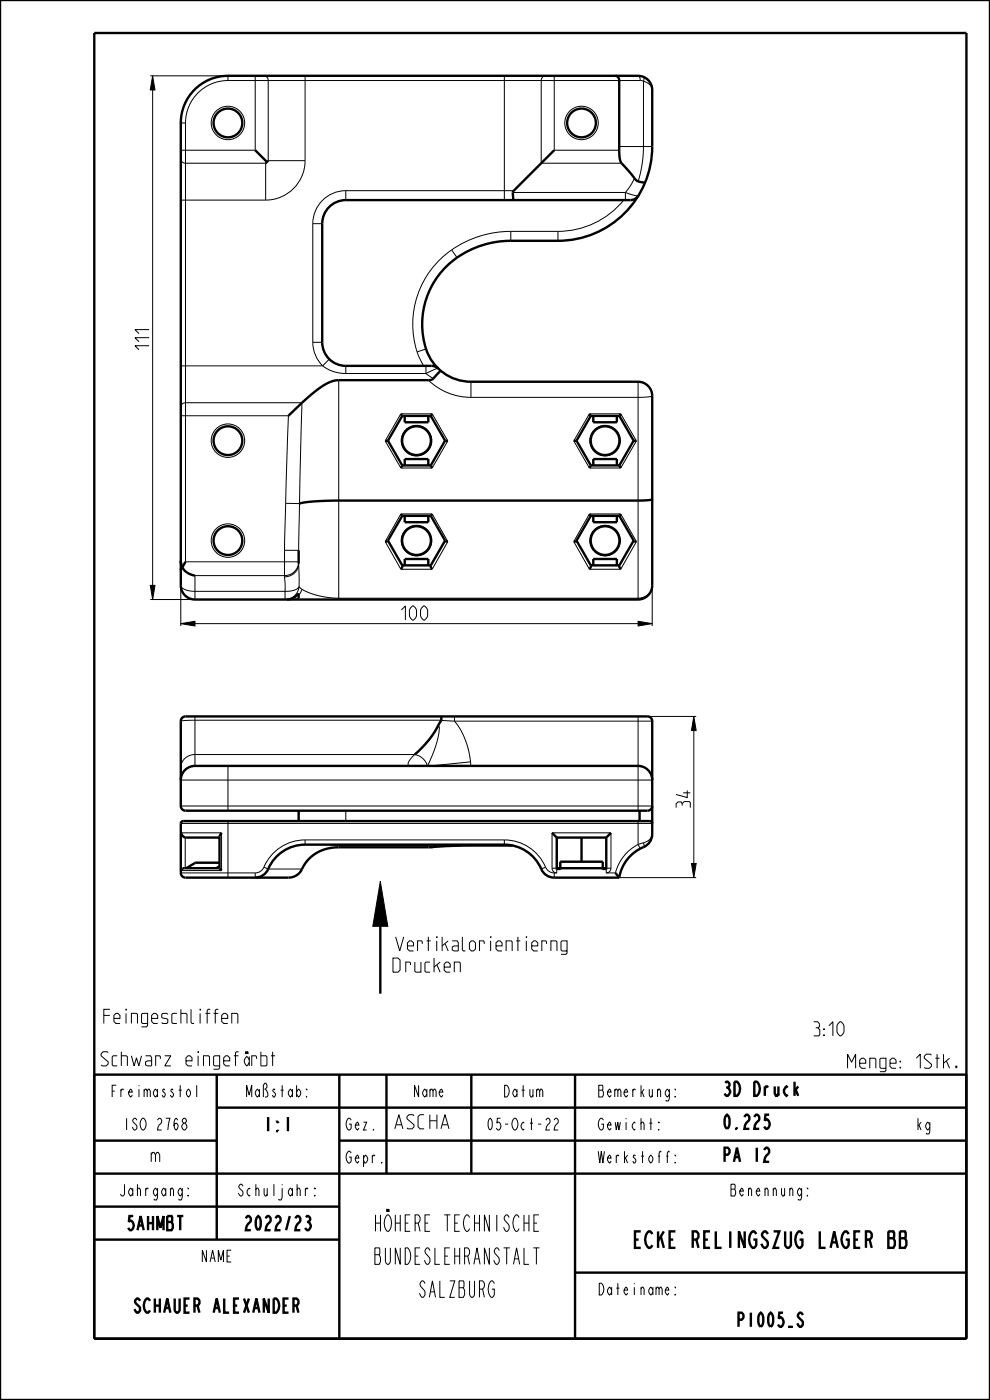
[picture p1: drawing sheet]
<svg xmlns="http://www.w3.org/2000/svg" width="210mm" height="297mm" viewBox="0 0 210 297" stroke-linecap="round" stroke-linejoin="round" font-family="sans-serif">
<path d="M32.4 16.1l.5 3h-1zM31.9 124.2h1l-.5 3zM38.4 132.3l3-.5v1zM135.4 131.8l3 .5-3 .5zM147.2 152l.5 3h-1zM80.7 187l1.6 9.5h-3.2zM146.7 183.2h1l-.5 3z" fill="#000"/>
<g fill="none" stroke="#000" stroke-width=".21">
<path d="M31.9 16.1h16.5M32.4 16.1l.5 3h-1zM32.4 19.1v105.1M31.9 124.2h1l-.5 3zM31.9 127.2h30.1M38.4 132.3l3-.5v1zM38.4 120.9v11.9M41.4 132.3h94M135.4 131.8l3 .5-3 .5zM138.4 124.2v8.6M135.4 152h12.3M147.2 152l.5 3h-1z"/>
<path d="M147.2 155v28.2M80.7 187l1.6 9.5h-3.2zM131.4 186.2h16.3M146.7 183.2h1l-.5 3z"/>
</g>
<g fill="none" stroke="#000" stroke-width=".51">
<path d="M0 0h210v297h-210zM20 7h185v277h-185zM123.4 177.7v5.1M80.7 196.5v14.3M118.1 184.2h.8M127.9 184.2h.7M20 228h185v56M46 235h159M46 228v35M72 228v56M82 228v21M100 228v21"/>
<path d="M122 228v56M20 242h26M20 249h185M20 256h52M72 242h133M20 263h52M122 270h83"/>
</g>
<!-- layer: A_RUNDUNGEN -->
<g fill="none" stroke="#000" stroke-width=".51">
<path d="M40.9 19.4a10 10 0 0 1 7.5-3.3h87a3 3 0 0 1 3 3v12a20 20 0 0 1-20 20h-10a18.8 18.8 0 0 0-17.7 11.5 16.6 16.6 0 0 0 .5 13.4 10 10 0 0 0 8.7 5h35.5a3 3 0 0 1 3 3v40.2a3 3 0 0 1-3 3h-94a3 3 0 0 1-3-3v-98.1a10 10 0 0 1 2.5-6.7zM130.5 16.1l.6 .2 .3 .8v14.8a3.9 3.9 0 0 0 1.4 3.8l1.8 2.1a2.32 2.32 0 0 0 2.3 .8M54.1 31.9l2.5 2.4M56.6 34.3l-.2 .3M56.9 34.1l-.3 .2M117.6 31.9l-8.6 8.6a1.03 1.03 0 0 0-.2 1.1l.2 .9M135.4 41.5a2 2 0 0 1-1.7 1h-60.3a5 5 0 0 0-5 5v25.1a5 5 0 0 0 5 5h18.2l.7 .2 .7 .4M93.5 78.7l-.6 .6a2.6 2.6 0 0 1-1.7 1.3h-19.3a8.2 8.2 0 0 0-5.1 2.4l-2.7 2.4M64.1 85.4l-2.9 2.8M64.1 85.4h.1M82.3 93.5h-.6M82.3 93.5l3 5.2"/>
<path d="M85 87.8l.3 .4M85.3 88.2h6.1M85.3 98.7h6.1M85.3 88.2l-3 5.3M85.3 98.7l-.3 .6M85.9 98.7v-1.3h5v1.3M85.9 88.2v1.4h5v-1.4M91.4 98.7l.3 .6M91.4 88.2l3 5.3M91.7 87.8l-.3 .4M94.4 93.5l-3 5.2M94.4 93.5h.6"/>
<path d="M122.3 93.5h-.6M122.3 93.5l3 5.2M125 87.8l.3 .4M125.3 88.2h6.1M125.3 98.7h6.1M125.3 88.2l-3 5.3M125.3 98.7l-.3 .6M125.9 98.7v-1.3h5v1.3M125.9 88.2v1.4h5v-1.4M131.4 98.7l.3 .6M131.4 88.2l3 5.3M131.7 87.8l-.3 .4"/>
<path d="M134.4 93.5l-3 5.2M134.4 93.5h.6M38.4 119v.1M38.4 119.1l.1 .8M38.5 119.9v.1M38.5 120l.2 .4M39.4 119.2l-.7 1.2M63.4 116.7v2.9M82.3 114.7l3 5.3M85 109l.3 .4M85.3 109.4h6.1M85.3 109.4l-3 5.3-.6 .2"/>
<path d="M85.3 119.9h6.1M85.3 120l-.3 .8M85.9 119.9v-1.3h5v1.3M85.9 109.4v1.4h5v-1.4M91.4 120l.3 .8M91.4 109.4l3 5.3 .6 .2M91.7 109l-.3 .4M94.4 114.7l-3 5.3M122.3 114.7l-.6 .2M122.3 114.7l3 5.3-.3 .8M125 109l.3 .4M125.3 119.9h6.1"/>
<path d="M125.3 109.4l-3 5.3M125.9 119.9v-1.3h5v1.3M125.9 109.4v1.4h5v-1.4M131.4 120l.3 .8M131.4 109.4l3 5.3M131.7 109l-.3 .4h-6.1M134.4 114.7l-3 5.3M134.4 114.7l.6 .2M138.4 105.9l-.9 .2-1.9 .1h-63.7a36.2 36.2 0 0 0-8.4 .6M38.6 120.3l-.2 .6M38.7 120.4a3.6 3.6 0 0 0 2.7 1.7M63.4 125.9a3.1 3.1 0 0 1-2.6 1.3"/>
<path d="M63.4 125.9v1M93.6 152v.8a23.2 23.2 0 0 1-5.6 7.3M38.4 165.5a3 3 0 0 1 3-3h94a3 3 0 0 1 3 3M38.4 176.7l.4 .7 .6 .3h7.2M47 176.7l-.4 .8v6.7M63.4 172v2.2M92.5 179.2l-.5 .4-.6 .1M108.7 179.4h-10.6l-6.7 .3M117.1 176.7l1 1M118.1 177.7h10.5M118.1 177.7v6.7M128.6 177.7v6.7"/>
<path d="M129.6 176.7l-1 1M135.7 172v2.2M138.4 174.7l-.3-.4-.2-.1h-99l-.3 .1-.2 .4v10.5a1 1 0 0 0 1 1h21.8a3.4 3.4 0 0 0 3.2-2.4 8.2 8.2 0 0 1 7.5-4.1h19.5M138.4 171a1 1 0 0 1-1 1h-98a1 1 0 0 1-1-1v-18a1 1 0 0 1 1-1h98a1 1 0 0 1 1 1v23.9a3.3 3.3 0 0 1-2.7 3.2 8.5 8.5 0 0 0-4.3 6.1M46.6 183h-5.1l-2 1.2M46.6 183.8l-.7 .4M46.6 184.2l.4 .5M46.6 184.2h-7.6l-.4 .1-.2 .4M54.1 186.2a3 3 0 0 0 2.8-1.8 8.5 8.5 0 0 1 7.8-5.2h42.3a8.7 8.7 0 0 1 8.1 5.7 3 3 0 0 0 2.5 1.3h13.8M118.1 184.3h.8M118.9 184.2h9M118.9 184.4v-1.6h9v1.6"/>
<path d="M127.9 184.3h.7M130.5 185.2l.9 1"/>
<circle cx="48.4" cy="26.1" r="3.1"/>
<circle cx="123.4" cy="26.1" r="3.1"/>
<circle cx="48.4" cy="93.5" r="3.1"/>
<circle cx="88.4" cy="93.5" r="3.1"/>
<circle cx="128.4" cy="93.5" r="3.1"/>
<circle cx="48.4" cy="114.7" r="3.1"/>
<circle cx="88.4" cy="114.7" r="3.1"/>
<circle cx="128.4" cy="114.7" r="3.1"/>
</g>
<g fill="none" stroke="#000" stroke-width=".21">
<path d="M48.4 17.1a9 9 0 0 0-9 9M48.4 16.1v1M48.4 17.1h87.4M54.1 16.1v15.8h-15.7M56 16.1l.6 .2 .3 .7v17.1h7.8M64.7 16.1v18M107 16.1v26.4M115.7 16.1l-.6 .2-.3 .7v17.6h17.1M117.6 16.1v15.8h13.8M135.4 16.1l.3 .3 .1 .7M135.8 17.1l.7 .1M136.5 16.3l.1 .3-.1 .6"/>
<path d="M136.5 17.2a2.16 2.16 0 0 1 1.9 1.9M136.5 17.2l-.1 15.4-.3 3-.7 2.9M38.4 33.7l.2 .6 .7 .3h17.1v7.9M38.4 26.1h1M39.4 26.1v93.1h24a2.96 2.96 0 0 1-3 2.9h-19v5.1M64.7 34.1a8.4 8.4 0 0 1-8.3 8.4M131.4 31.1h7M134.6 37.8l-.8 1.5-1.1 1.5M38.4 42.5h18M66.4 47.5v25.1M66.4 47.5h2M73.4 40.5a7 7 0 0 0-7 7"/>
<path d="M73.4 40.5v2M73.4 40.5h35.6M95.8 53a19.2 19.2 0 0 0-7.3 21.7M95.8 53l1.1 1.7M108.4 49.1a22 22 0 0 0-12.6 3.9M108.4 49.1v2M108.4 49.1h10M108.8 40.8h23.9M118.4 49.1v2M132.3 42.5a18 18 0 0 1-13.9 6.6M132.7 40.8l1.8 .6 .9 .1M132.7 40.8v1.7"/>
<path d="M38.4 77.6h30.1M66.4 72.6a7 7 0 0 0 2.1 5M66.4 72.6h2M68.5 77.6a7.9 7.9 0 0 0 4.9 1.6M69.9 76.2l-1.4 1.4M73.4 77.6v1.6M73.4 79.2h17M88.5 74.7l.6 1.5 .8 1.4M90.4 77.6v1.6M90.4 79.2l1.5 1.1M90.4 74l-1.9 .7M93 78.2l-.9 .2-1.7 .8"/>
<path d="M38.4 86.4l.2-.7 .8-.3h24.7l-.6 21.4M38.4 88.2h22.8l-.6 18.6M71.9 80.6v46.6M85 87.8h6.7l3.3 5.7-3.3 5.8h-6.7l-3.3-5.8zM85.9 97.4h5M85.9 89.6h5M90.9 80.6a13 13 0 0 0 9 3.7M99.9 81v3.3M125 87.8h6.7l3.3 5.7-3.3 5.8h-6.7l-3.3-5.8zM125.9 97.4h5M125.9 89.6h5M135.4 81v46.2"/>
<path d="M138.4 84l-.9 .2-1.9 .1h-35.7M60.4 116.7v5.7M60.6 106.8l-.2 9.9M60.6 106.8h2.9M63.5 106.8l-.1 9.9h-3M85 109h6.7l3.3 5.9-3.3 5.9h-6.7l-3.3-5.9zM85.9 118.6h5M85.9 110.8h5M125 109h6.7l3.3 5.9-3.3 5.9h-6.7l-3.3-5.9zM125.1 114.7a3.3 3.3 0 0 1 4.7-2.9 3.3 3.3 0 0 1 .5 5.5 3.3 3.3 0 0 1-5.1-2l-.1-.6M125.9 118.6h5M125.9 110.8h5"/>
<path d="M38.4 124.2a2.48 2.48 0 0 0 2.5 1.2h19.6M60.4 122.4a2.9 2.9 0 0 0 3-2.8v4.8M60.4 122.4l.1 3M63.4 126.9l-1.4 .3v-.3M63.4 125.9l-1.2 1-1.4 .3M63.4 124.4l.6 .6M63.4 124.4a2.99 2.99 0 0 1-2.9 2.8v-1.8M63.4 124.4a3.2 3.2 0 0 1-2.9 1M64 125l-.6 1.3M138.4 124.2a2.87 2.87 0 0 1-3 2.7h-63.5a15.8 15.8 0 0 1-7.9-1.9M41.4 152v10.5M93.6 152.8l2.8 .2"/>
<path d="M93.6 152.8h-52.2l-3 .2M96.4 152v1M96.4 153a15.9 15.9 0 0 1 3.4 8.6M135.4 152v20M138.4 153h-42M38.4 174.7h100M38.4 171h100M38.4 165.5h100M38.4 176.7h8.6v8h-8.6zM39.3 177.7v6.5M48.4 162.5v9.5M48.4 174.2v12"/>
<path d="M64.7 178.2a9.5 9.5 0 0 0-8.7 5.8M64.7 178.2v1M64.7 178.2h42.3M68.5 179.2l4.9 .1M73.4 172v2.2M73.4 179.2v.1M73.4 179.3h17M87.9 160.1l-.9 1a.93 .93 0 0 0-.3 1.2l.6 .2M88 160.1h-.1M88 160.1h-46.6a2.89 2.89 0 0 0-3 2.7M88 160.1h.1M88 160.1a3.4 3.4 0 0 1 2.7 2.4"/>
<path d="M88 160.1a22.4 22.4 0 0 0 4.8-5.6l.3-.4a4.3 4.3 0 0 1-.3 2.7l-.6 2.2-1.5 3.5M90.4 179.2v.1M90.4 179.3l1.5 .3M91 179.2l-.6 .1M99.8 161.6l.1 .9M99.8 161.6l-8.4 .9M99.9 179.2v.2M107 178.2a9.5 9.5 0 0 1 8.7 5.8M107 178.2v1M135.4 179.1a9.5 9.5 0 0 0-4.9 6.1h-1.9M135.4 174.2v4.9M135.4 179.1l.4 .9"/>
<path d="M136.5 178.8l.1 .6-.1 .3M136.5 178.8l-1.1 .3M138.4 176.9a2.16 2.16 0 0 1-1.9 1.9M38.4 185.2h15.7M41.4 183.1h5.2M54.1 185.2v1M56 184a2 2 0 0 1-1.9 1.2M56 184l.9 .4h7.2M115.7 184a2 2 0 0 0 1.9 1.2M115.7 184l-.9 .4M117.1 184.2l.3 .7 .7 .3M117.1 184.2h1"/>
<path d="M117.1 184.2v-7.5h12.5v7.5M117.6 185.2v1M117.6 185.2h.5M118.9 184.4h-.8v.8M118.9 182.8h9M127.9 184.4h.7v.8M128.6 184.2h1M129.6 184.2l-.3 .7-.7 .3"/>
<circle cx="48.4" cy="26.1" r="3.6"/>
<circle cx="123.4" cy="26.1" r="3.6"/>
<circle cx="48.4" cy="93.5" r="3.6"/>
<circle cx="88.4" cy="93.5" r="3.3"/>
<circle cx="128.4" cy="93.5" r="3.3"/>
<circle cx="48.4" cy="114.7" r="3.6"/>
<circle cx="88.4" cy="114.7" r="3.3"/>
</g>
<g font-size="4.6">
<text x="77.1" y="261.2">HÖHERE TECHNISCHE</text>
<text x="77.1" y="268.2">BUNDESLEHRANSTALT</text>
<text x="130.7" y="264.7">ECKE RELINGSZUG LAGER BB</text>
<text x="87.6" y="275.2">SALZBURG</text>
</g>
<g font-size="3.9">
<text x="31.6" y="74.2" transform="rotate(-90 31.6 74.2)">111</text>
<text x="85.1" y="131.6">100</text>
<text x="146.4" y="171.3" transform="rotate(-90 146.4 171.3)">34</text>
<text x="83.4" y="201.7">Vertikalorientierng</text>
<text x="83.4" y="206.2">Drucken</text>
<text x="21.4" y="217.1">Feingeschliffen</text>
<text x="170.5" y="219.8">3:10</text>
<text x="21.4" y="226.1">Schwarz eingefärbt</text>
<text x="179.2" y="226.6">Menge: 1Stk.</text>
<text x="153.2" y="232.5">3D Druck</text>
<text x="55.5" y="240">1:1</text>
<text x="83.2" y="239.5">ASCHA</text>
<text x="153.2" y="239.5">0.225</text>
<text x="31.6" y="246.5">m</text>
<text x="153.2" y="246.5">PA 12</text>
<text x="26" y="261">5AHMBT</text>
<text x="50.8" y="261">2022/23</text>
<text x="26.1" y="278.5">SCHAUER ALEXANDER</text>
<text x="155.3" y="281.5">P1005_S</text>
</g>
<g font-size="3.3">
<text x="22.3" y="232.7">Freimasstol</text>
<text x="51.2" y="232.7">Maßstab:</text>
<text x="87.1" y="232.7">Name</text>
<text x="106.1" y="232.7">Datum</text>
<text x="127.1" y="232.7">Bemerkung:</text>
<text x="25.2" y="239.7">ISO 2768</text>
<text x="73.2" y="239.7">Gez.</text>
<text x="102.2" y="239.7">05-Oct-22</text>
<text x="127.1" y="239.7">Gewicht:</text>
<text x="194.2" y="239.7">kg</text>
<text x="73.2" y="246.7">Gepr.</text>
<text x="127.1" y="246.7">Werkstoff:</text>
<text x="24.2" y="253.7">Jahrgang:</text>
<text x="49.2" y="253.7">Schuljahr:</text>
<text x="153.7" y="253.7">Benennung:</text>
<text x="42.1" y="267.7">NAME</text>
<text x="127.1" y="274.7">Dateiname:</text>
</g>
</svg>
